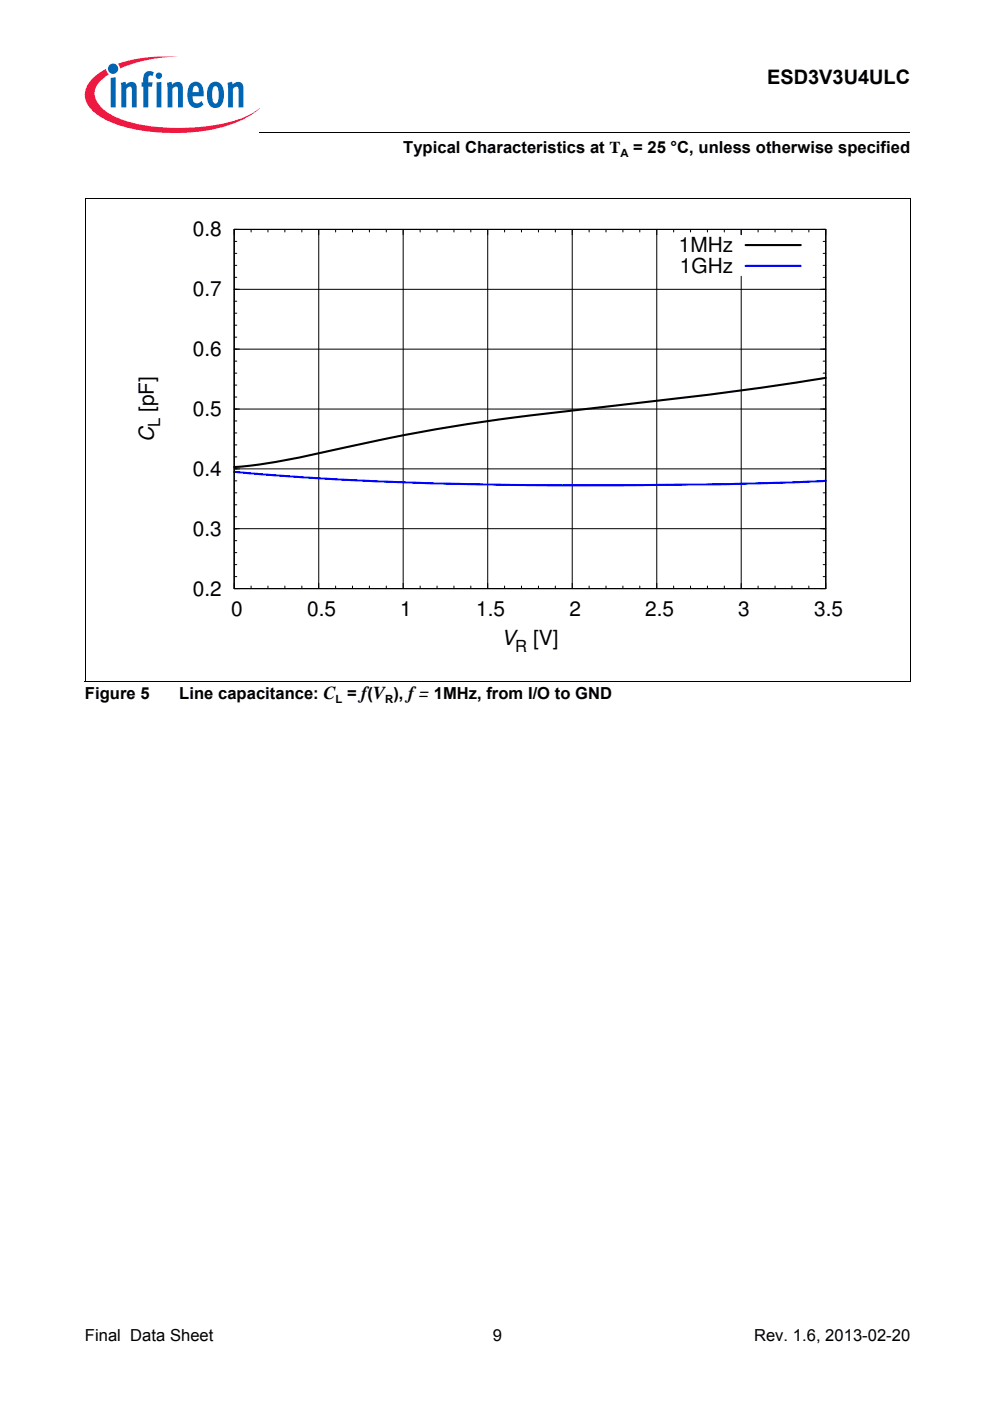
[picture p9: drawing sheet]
<svg xmlns="http://www.w3.org/2000/svg" width="210mm" height="297mm" viewBox="0 0 210 297" stroke-linecap="round" stroke-linejoin="round" font-family="sans-serif">
<circle cx="24" cy="14.6" r="1.09" fill="#0066b3"/>
<g fill="#ed1941">
<path d="M25 13.5l.8-.2a32.7 32.7 0 0 1 12-1.3 32.2 32.2 0 0 0-11.7 2.2l-.7 .3z"/>
<path d="M19.4 16.9a11.2 11.2 0 0 1 3.1-2.3l.2 .7 .4 .5a5 5 0 0 0-3 4.2 6 6 0 0 0 3.4 4.3 31.7 31.7 0 0 0 16 2.8 31.9 31.9 0 0 0 14-3.1l1.6-1.1a18.8 18.8 0 0 1-9.4 4.4 42.6 42.6 0 0 1-20.9-.9 11.1 11.1 0 0 1-6.5-4.7 4.3 4.3 0 0 1 1.1-4.8z"/>
</g>
<g fill="#0066b3">
<path d="M23.5 16.5l1-.1v6.4h-1z"/>
<path d="M25.6 17.6l1-.3 .1 .7a1.22 1.22 0 0 1 1.5-.6 1.22 1.22 0 0 1 .8 1.3v4.1h-1l-.1-4.2a.42 .42 0 0 0-.6-.2l-.5 .4v4h-1.1z"/>
<path d="M30.9 15.3l.8-.2 .7 .1 .2 .2-.3 .8-.1-.1a.47 .47 0 0 0-.7 .2l-.1 1.2h1l-.2 .9h-.8v4.4h-1v-4.4h-.4v-.9h.4v-.7a1.77 1.77 0 0 1 .5-1.5z"/>
<path d="M35.4 17.6l1-.3 .1 .7a1.22 1.22 0 0 1 1.4-.6 1.22 1.22 0 0 1 .9 1.3v4.1h-1.1v-4.2a.42 .42 0 0 0-.6-.2l-.5 .4v4h-1.1z"/>
<path d="M48.2 17.6l1-.3 .1 .7a1.22 1.22 0 0 1 1.5-.6 1.22 1.22 0 0 1 .8 1.3v4.1h-1l-.1-4.2a.42 .42 0 0 0-.6-.2l-.5 .4v4h-1z"/>
<path d="M33 16a.7 .7 0 0 1 1.4 0 .7 .7 0 0 1-1.4 0zM33.2 17.5l1-.1v5.4h-1z"/>
<path d="M40.5 17.7a1.6 1.6 0 0 1 1.7-.2 1.6 1.6 0 0 1 .9 1.5l.1 1.4h-2.4a1.09 1.09 0 0 0 .3 1.2 1.09 1.09 0 0 0 1.1 .2l.5-.4 .4 .8a1.88 1.88 0 0 1-2.2 .6 1.88 1.88 0 0 1-1.1-2v-1.7l.2-.8zM41.1 18.4l-.3 1.2h1.3v-.8a.58 .58 0 0 0-.4-.6 .58 .58 0 0 0-.6 .2z"/>
<path d="M44.7 17.6a1.77 1.77 0 0 1 1.9 0 1.77 1.77 0 0 1 .9 1.8v1.3a1.96 1.96 0 0 1-2.4 2.1 2.94 2.94 0 0 1-1.2-3.3 2.79 2.79 0 0 1 .8-1.9zM45.3 18.4a4.3 4.3 0 0 0 0 3.4l.4 .2a1.54 1.54 0 0 0 .7-1.9v-.4a1.19 1.19 0 0 0-.7-1.4z"/>
</g>
<path d="M55 28v.1z" fill="#000"/>
<path d="M55 28h137.9" fill="none" stroke="#000" stroke-width=".21"/>
<path d="M18 29h46v5h-46z" fill="#fff"/>
<g fill="none" stroke="#000" stroke-width=".21">
<path d="M18 42.1h175M18 42.1v102.3M49.7 48.6h125.4v76.2h-125.4zM49.7 58.8h.5M49.7 56.3h.5M49.7 53.7h.5M49.7 51.2h.5M53.2 48.6v.6M56.8 48.6v.6M60.4 48.6v.6M64 48.6v.6M67.6 48.6v76.2"/>
<path d="M71.2 48.6v.6M74.7 48.6v.6M78.3 48.6v.6M81.9 48.6v.6M85.5 48.6v76.2M89.1 48.6v.6M92.7 48.6v.6M96.2 48.6v.6M99.8 48.6v.6M103.4 48.6v76.2M107 48.6v.6M110.6 48.6v.6"/>
<path d="M114.2 48.6v.6M117.7 48.6v.6M121.3 48.6v76.2M124.9 48.6v.6M128.5 48.6v.6M132.1 48.6v.6M135.6 48.6v.6M139.2 48.6v76.2M142.8 48.6v.6M146.4 48.6v.6M150 48.6v.6M153.6 48.6v.6"/>
<path d="M157.2 48.6v1.2M157.2 58.6v66.2M160.7 48.6v.6M164.3 48.6v.6M167.9 48.6v.6M171.5 48.6v.6M174.5 58.8h.6M174.5 56.3h.6M174.5 53.7h.6M174.5 51.2h.6M192.9 42.1v102.4M49.7 74h125.4"/>
<path d="M49.7 71.5h.5M49.7 61.3h125.4M49.7 79.1h.5M49.7 76.6h.5M49.7 68.9h.5M49.7 66.4h.5M49.7 63.9h.5M174.5 79.1h.6M174.5 76.6h.6M174.5 71.5h.6M174.5 68.9h.6M174.5 66.4h.6"/>
<path d="M174.5 63.9h.6M49.7 99.4h125.4M49.7 96.9h.5M49.7 86.7h125.4M49.7 84.2h.5M49.7 94.3h.5M49.7 91.8h.5M49.7 89.2h.5M49.7 81.6h.5M174.5 96.9h.6M174.5 94.3h.6M174.5 91.8h.6"/>
<path d="M174.5 89.2h.6M174.5 84.2h.6M174.5 81.6h.6M49.7 112.1h125.4M49.7 109.6h.5M49.7 119.7h.5M49.7 117.2h.5M49.7 114.6h.5M49.7 107h.5M49.7 104.5h.5M49.7 102h.5M174.5 119.7h.6"/>
<path d="M174.5 117.2h.6M174.5 114.6h.6M174.5 109.6h.6M174.5 107h.6M174.5 104.5h.6M174.5 102h.6M49.7 122.3h.5M53.2 124.2v.6M56.8 124.2v.6M60.4 124.2v.6M64 124.2v.6M71.2 124.2v.6"/>
<path d="M74.7 124.2v.6M78.3 124.2v.6M81.9 124.2v.6M89.1 124.2v.6M92.7 124.2v.6M96.2 124.2v.6M99.8 124.2v.6M107 124.2v.6M110.6 124.2v.6M114.2 124.2v.6M117.7 124.2v.6M124.9 124.2v.6"/>
<path d="M128.5 124.2v.6M132.1 124.2v.6M135.6 124.2v.6M142.8 124.2v.6M146.4 124.2v.6M150 124.2v.6M153.6 124.2v.6M160.7 124.2v.6M164.3 124.2v.6M167.9 124.2v.6M171.5 124.2v.6M174.5 122.3h.6"/>
<path d="M18 144.4h174.9"/>
</g>
<path d="M158.1 52h11.7M175.1 80.1a1285.5 1285.5 0 0 1-62.1 7.9 423.8 423.8 0 0 0-47.9 8.7 108.1 108.1 0 0 1-15.4 2.3" fill="none" stroke="#000" stroke-width=".44"/>
<path d="M158.1 56.4h11.7M49.7 100a917.5 917.5 0 0 0 91.1 2.8 803.2 803.2 0 0 0 34.3-.9" fill="none" stroke="#00f" stroke-width=".44"/>
<g font-size="4.4">
<text x="40.9" y="50.1">0.8</text>
<text x="143.9" y="53.4">1MHz</text>
<text x="144.2" y="57.8">1GHz</text>
<text x="40.9" y="62.8">0.7</text>
<text x="40.9" y="75.5">0.6</text>
<text x="40.9" y="88.2">0.5</text>
<text x="32.6" y="93.7" transform="rotate(-90 32.6 93.7)">C [pF]</text>
<text x="40.9" y="100.9">0.4</text>
<text x="40.9" y="113.6">0.3</text>
<text x="40.9" y="126.3">0.2</text>
<text x="49" y="130.7">0</text>
<text x="65.1" y="130.7">0.5</text>
<text x="84.9" y="130.7">1</text>
<text x="101" y="130.7">1.5</text>
<text x="120.7" y="130.7">2</text>
<text x="136.8" y="130.7">2.5</text>
<text x="156.5" y="130.7">3</text>
<text x="172.6" y="130.7">3.5</text>
<text x="106.3" y="136.8">V</text>
<text x="113" y="136.8">[V]</text>
</g>
<text font-size="4.2" x="162.7" y="17.8">ESD3V3U4ULC</text>
<g font-size="3.5">
<text x="85.5" y="32.5">Typical Characteristics at T</text>
<text x="134.3" y="32.5">= 25 °C, unless otherwise specified</text>
<text x="33.9" y="90.5" transform="rotate(-90 33.9 90.5)">L</text>
<text x="109.3" y="138.2">R</text>
<text x="18" y="148.2">Figure 5</text>
<text x="38" y="148.2">Line capacitance: C = f(V ), f = 1MHz, from I/O to GND</text>
<text x="18" y="284.4">Final Data Sheet</text>
<text x="104.5" y="284.4">9</text>
<text x="159.9" y="284.4">Rev. 1.6, 2013-02-20</text>
</g>
<g font-size="2.4">
<text x="131.6" y="33.3">A</text>
<text x="71.1" y="149.1">L</text>
<text x="81.7" y="149.1">R</text>
</g>
</svg>
